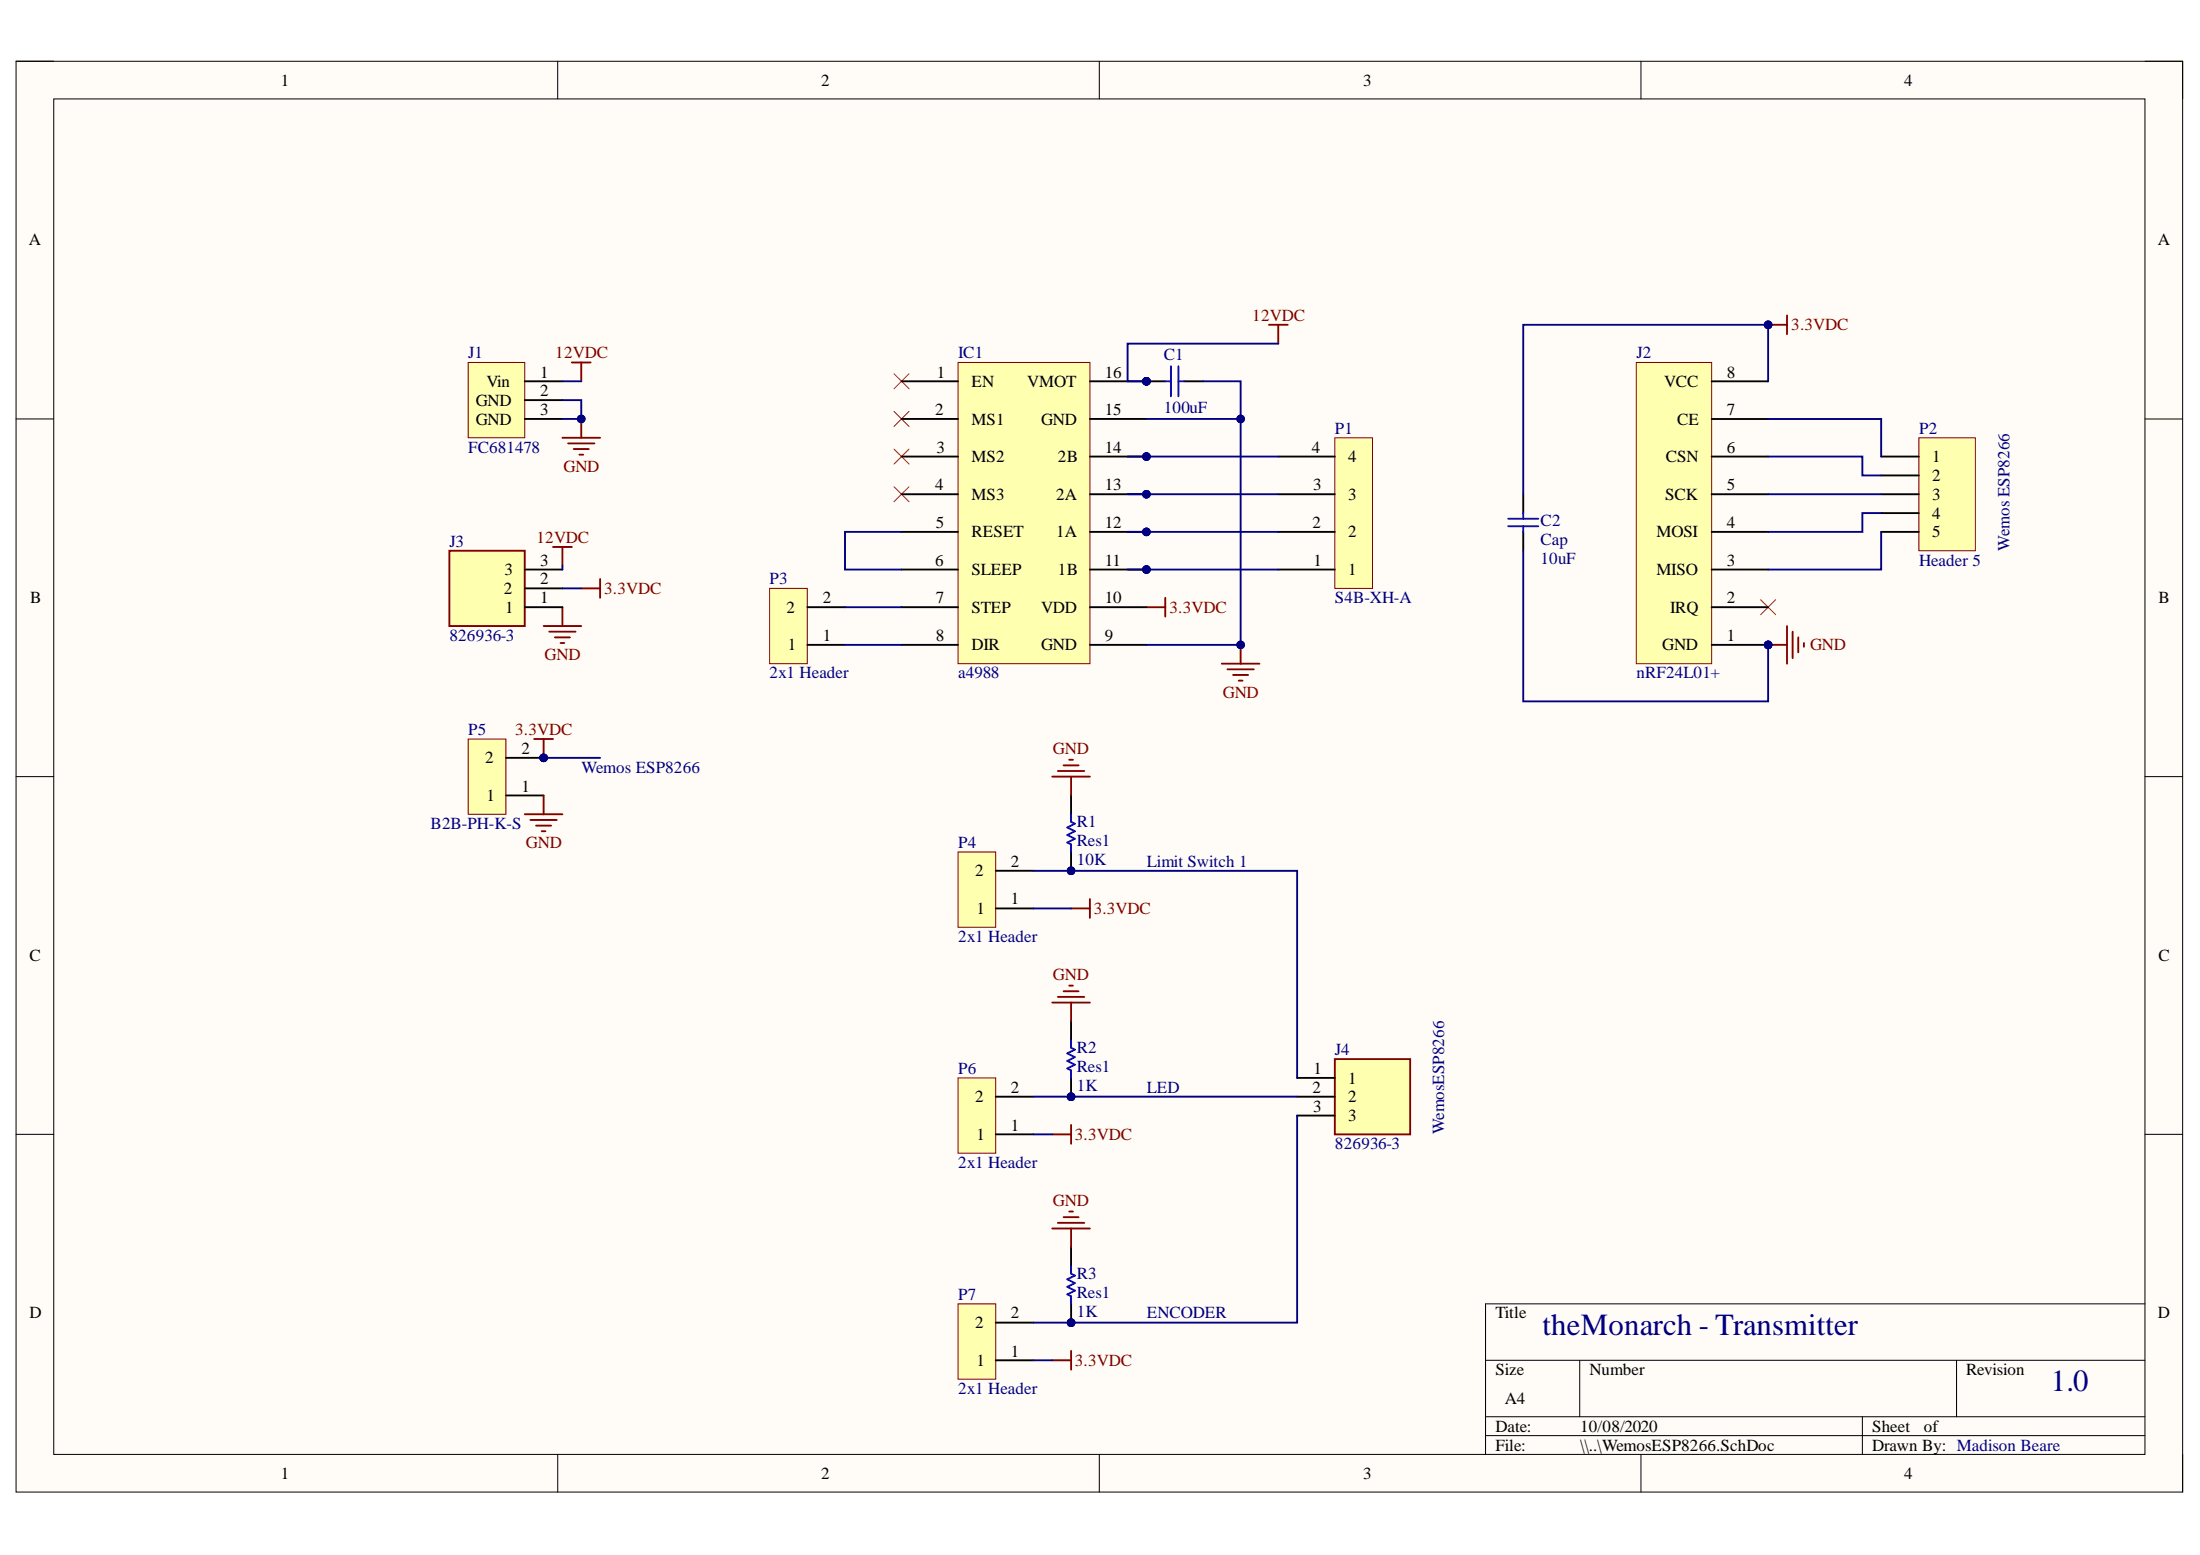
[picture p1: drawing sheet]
# Altium project WemosESP8266.PrjPcb
1 sheet, 17 parts. Net scope: global (net labels, ports and power ports of the same name join across sheets).
Board file: WemosESP8266_PCB.PcbDoc

## Sheet WemosESP8266.SchDoc
size A4

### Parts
C1  100uF  [RAD-0.3]
C2  Cap  value 10uF  [RAD-0.3]
IC1  a4988  [MODULE_A4988_STEPPER_MOTOR_DRIVER_CARRIER]
J1  FC681478  [FC681478]
J2  nRF24L01+  [TE_5-146278-8]
J3  826936-3  [TE_826936-3]
J4  826936-3  [TE_826936-3]
P1  S4B-XH-A  [S4B-XH-A(LF)(SN)]
P2  Header 5  [HDR1X5]
P3  2x1 Header  [JST_S2B-XH-A(LF)(SN)]
P4  2x1 Header  [JST_S2B-XH-A(LF)(SN)]
P5  B2B-PH-K-S  [JST_B2B-PH-K-S(LF)(SN)]
P6  2x1 Header  [JST_S2B-XH-A(LF)(SN)]
P7  2x1 Header  [JST_S2B-XH-A(LF)(SN)]
R1  Res1  value 10K  [AXIAL-0.3]
R2  Res1  value 1K  [AXIAL-0.3]
R3  Res1  value 1K  [AXIAL-0.3]

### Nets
3.3VDC: C2.2 IC1.10(VDD) J2.8(VCC) J3.2 P4.1 P5.2 P6.1 P7.1
12VDC: C1.1 IC1.16(VMOT) J1.1(Vin) J3.3
GND: C1.2 C2.1 IC1.9(GND) IC1.15(GND) J1.2(GND) J1.3(GND) J2.1(GND) J3.1 P5.1 R1.2 R2.2 R3.2
NetIC1_5: IC1.5(RESET) IC1.6(SLEEP)
NetIC1_7: IC1.7(STEP) P3.2
NetIC1_8: IC1.8(DIR) P3.1
NetIC1_11: IC1.11(1B) P1.1
NetIC1_12: IC1.12(1A) P1.2
NetIC1_13: IC1.13(2A) P1.3
NetIC1_14: IC1.14(2B) P1.4
NetJ2_3: J2.3(MISO) P2.5
NetJ2_4: J2.4(MOSI) P2.4
NetJ2_5: J2.5(SCK) P2.3
NetJ2_6: J2.6(CSN) P2.2
NetJ2_7: J2.7(CE) P2.1
NetJ4_1: J4.1 P4.2 R1.1
NetJ4_2: J4.2 P6.2 R2.1
NetJ4_3: J4.3 P7.2 R3.1

Not connected (* = marked no-connect by the designer): IC1 1(EN)* 2(MS1)* 3(MS2)* 4(MS3)*; J2 2(IRQ)*

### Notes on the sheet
- (near P2) Wemos ESP8266
- (near P3) WemosESP8266
- Wemos ESP8266
- Limit Switch 1
- LED
- WemosESP8266
- ENCODER
- theMonarch - Transmitter
- 1.0
- Madison Beare
